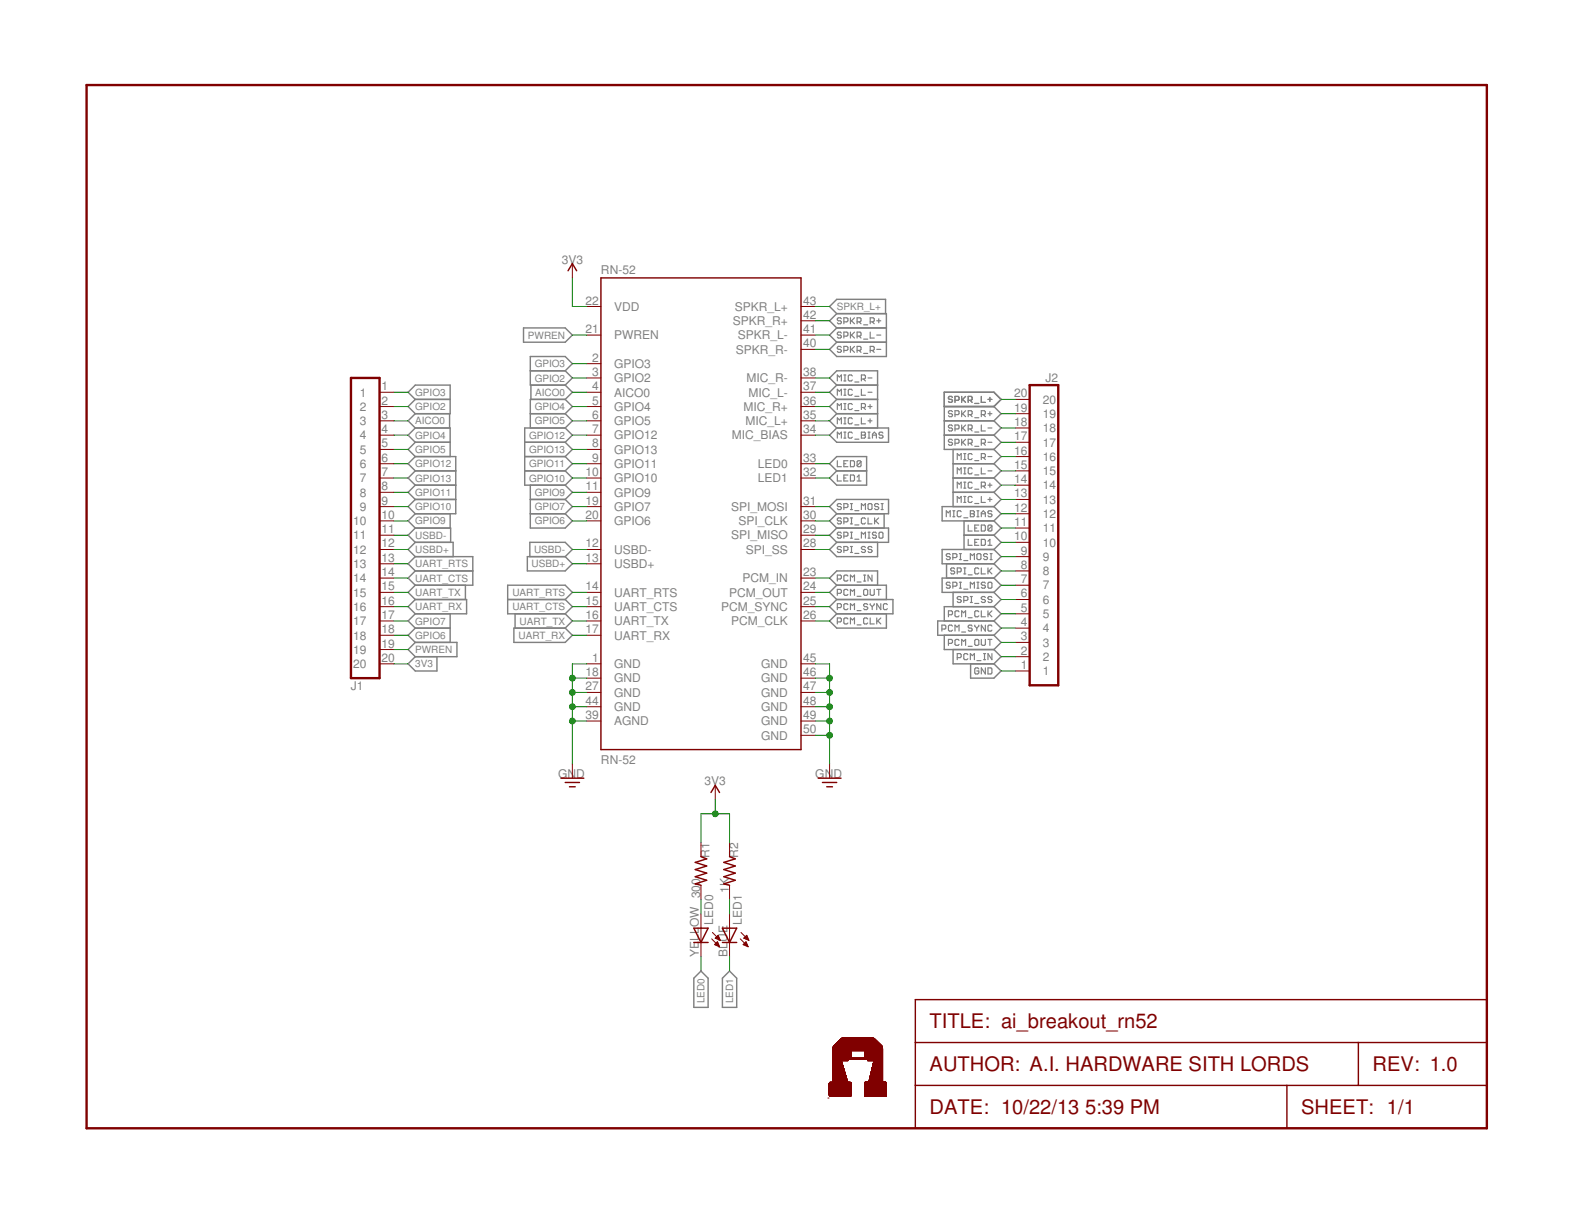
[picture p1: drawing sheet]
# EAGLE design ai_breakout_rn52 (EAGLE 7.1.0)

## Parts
FRAME1  FRAME-LETTER  [CREATIVE-COMMONS]
J1  1X20  [1X20]
J2  1X20  [1X20]
LED0  YELLOW  LED0603  [LED-0603]
LED1  BLUE  LED0603  [LED-0603]
R1  300  RES0603  [RES-0603]
R2  1K  RES0603  [RES-0603]
RN-52  RN52  [RN52]
U$3  AI-LOGOXS  [AI-LOGO-XS]

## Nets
3V3 [power]: J1.20 R1.1 R2.1 RN-52.22(VDD)
AICO0: J1.3 RN-52.4(AICO0)
GND [power]: J2.1 RN-52.1(GND) RN-52.18(GND) RN-52.27(GND) RN-52.39(AGND) RN-52.44(GND) RN-52.45(GND) RN-52.46(GND) RN-52.47(GND) RN-52.48(GND) RN-52.49(GND) RN-52.50(GND)
GPIO2: J1.2 RN-52.3(GPIO2)
GPIO3: J1.1 RN-52.2(GPIO3)
GPIO4: J1.4 RN-52.5(GPIO4)
GPIO5: J1.5 RN-52.6(GPIO5)
GPIO6: J1.18 RN-52.20(GPIO6)
GPIO7: J1.17 RN-52.19(GPIO7)
GPIO9: J1.10 RN-52.11(GPIO9)
GPIO10: J1.9 RN-52.10(GPIO10)
GPIO11: J1.8 RN-52.9(GPIO11)
GPIO12: J1.6 RN-52.7(GPIO12)
GPIO13: J1.7 RN-52.8(GPIO13)
LED0: J2.11 LED0.C RN-52.33(LED0)
LED1: J2.10 LED1.C RN-52.32(LED1)
MIC_BIAS: J2.12 RN-52.34(MIC_BIAS)
MIC_L+: J2.13 RN-52.35(MIC_L+)
MIC_L-: J2.15 RN-52.37(MIC_L-)
MIC_R+: J2.14 RN-52.36(MIC_R+)
MIC_R-: J2.16 RN-52.38(MIC_R-)
N$6: LED0.A R1.2
N$7: LED1.A R2.2
PCM_CLK: J2.5 RN-52.26(PCM_CLK)
PCM_IN: J2.2 RN-52.23(PCM_IN)
PCM_OUT: J2.3 RN-52.24(PCM_OUT)
PCM_SYNC: J2.4 RN-52.25(PCM_SYNC)
PWREN: J1.19 RN-52.21(PWREN)
SPI_CLK: J2.8 RN-52.30(SPI_CLK)
SPI_MISO: J2.7 RN-52.29(SPI_MISO)
SPI_MOSI: J2.9 RN-52.31(SPI_MOSI)
SPI_SS: J2.6 RN-52.28(SPI_SS)
SPKR_L+: J2.20 RN-52.43(SPKR_L+)
SPKR_L-: J2.18 RN-52.41(SPKR_L-)
SPKR_R+: J2.19 RN-52.42(SPKR_R+)
SPKR_R-: J2.17 RN-52.40(SPKR_R-)
UART_CTS: J1.14 RN-52.15(UART_CTS)
UART_RTS: J1.13 RN-52.14(UART_RTS)
UART_RX: J1.16 RN-52.17(UART_RX)
UART_TX: J1.15 RN-52.16(UART_TX)
USBD+: J1.12 RN-52.13(USBD+)
USBD-: J1.11 RN-52.12(USBD-)

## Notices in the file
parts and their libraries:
Ai_Miscellany: Released under the Creative Commons
Attribution Share-Alike 4.0 License
Ai_Miscellany: https://creativecommons.org/licenses/by-sa/4.0
Ai_Miscellany: Released under Creative Commons Attribution Share-Alike 4.0 License
